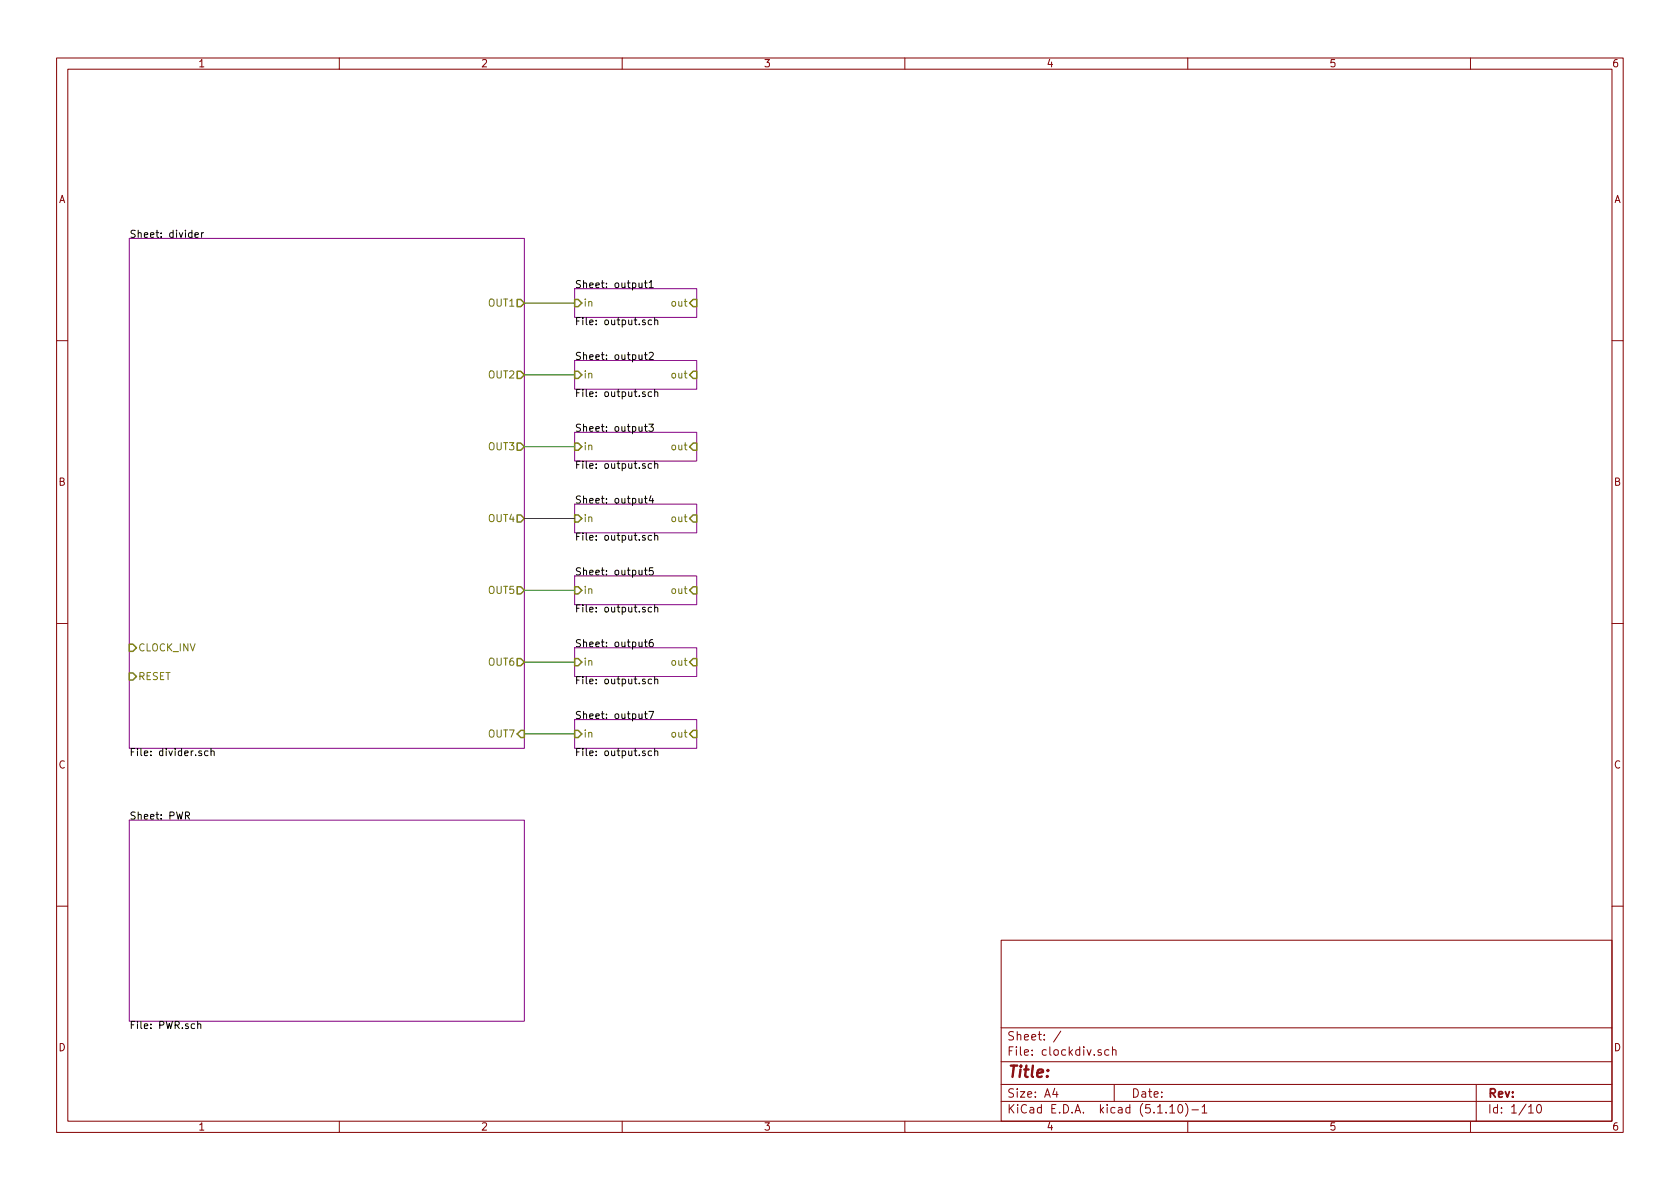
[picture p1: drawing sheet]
EESchema Schematic File Version 4
EELAYER 30 0
EELAYER END
$Descr A4 11693 8268
encoding utf-8
Sheet 1 10
Title ""
Date ""
Rev ""
Comp ""
Comment1 ""
Comment2 ""
Comment3 ""
Comment4 ""
$EndDescr
$Sheet
S 900  5700 2750 1400
U 5FEC8D3E
F0 "PWR" 50
F1 "PWR.sch" 50
$EndSheet
$Sheet
S 900  1650 2750 3550
U 5FEC8E2F
F0 "divider" 50
F1 "divider.sch" 50
F2 "OUT1" O R 3650 2100 50 
F3 "OUT2" O R 3650 2600 50 
F4 "OUT3" O R 3650 3100 50 
F5 "OUT4" O R 3650 3600 50 
F6 "OUT5" O R 3650 4100 50 
F7 "OUT6" O R 3650 4600 50 
F8 "CLOCK_INV" I L 900 4500 50 
F9 "RESET" I L 900 4700 50 
F10 "OUT7" I R 3650 5100 50 
$EndSheet
$Sheet
S 4000 2000 850  200 
U 5FEC9095
F0 "output1" 50
F1 "output.sch" 50
F2 "in" I L 4000 2100 50 
F3 "out" I R 4850 2100 50 
$EndSheet
$Sheet
S 4000 3000 850  200 
U 5FECA131
F0 "output3" 50
F1 "output.sch" 50
F2 "in" I L 4000 3100 50 
F3 "out" I R 4850 3100 50 
$EndSheet
$Sheet
S 4000 2500 850  200 
U 5FEC9B15
F0 "output2" 50
F1 "output.sch" 50
F2 "in" I L 4000 2600 50 
F3 "out" I R 4850 2600 50 
$EndSheet
$Sheet
S 4000 3500 850  200 
U 5FECA4A5
F0 "output4" 50
F1 "output.sch" 50
F2 "in" I L 4000 3600 50 
F3 "out" I R 4850 3600 50 
$EndSheet
$Sheet
S 4000 4000 850  200 
U 5FECA50D
F0 "output5" 50
F1 "output.sch" 50
F2 "in" I L 4000 4100 50 
F3 "out" I R 4850 4100 50 
$EndSheet
$Sheet
S 4000 4500 850  200 
U 5FECA5D7
F0 "output6" 50
F1 "output.sch" 50
F2 "in" I L 4000 4600 50 
F3 "out" I R 4850 4600 50 
$EndSheet
Wire Wire Line
	3650 2100 4000 2100
Wire Wire Line
	3650 2600 4000 2600
Wire Wire Line
	3650 3100 4000 3100
Wire Wire Line
	3650 3600 4000 3600
Wire Wire Line
	3650 4100 4000 4100
Wire Wire Line
	3650 4600 4000 4600
$Sheet
S 4000 5000 850  200 
U 5FF80042
F0 "output7" 50
F1 "output.sch" 50
F2 "in" I L 4000 5100 50 
F3 "out" I R 4850 5100 50 
$EndSheet
Wire Wire Line
	3650 5100 4000 5100
$EndSCHEMATC
